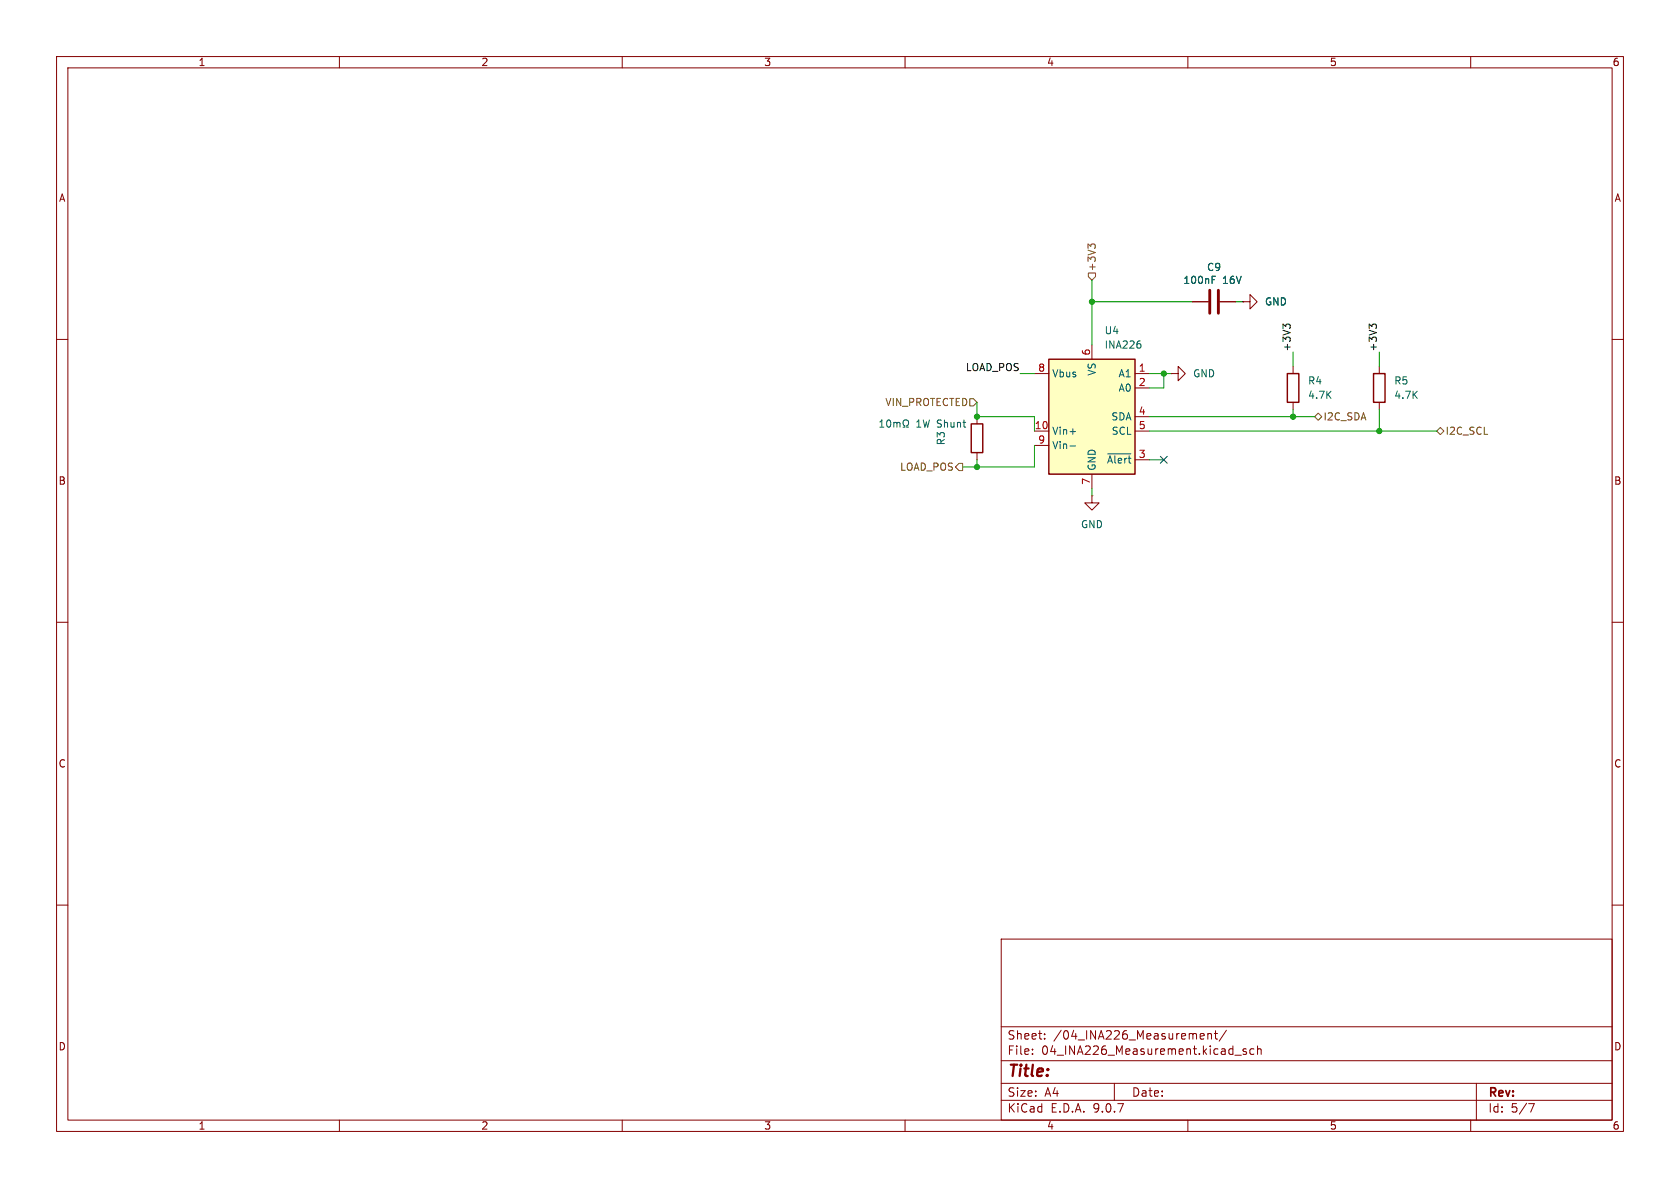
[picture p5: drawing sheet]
(kicad_sch
 (version 20250114)
 (generator "eeschema")
 (generator_version "9.0")
 (paper "A4")
 (lib_symbols
  (symbol "Device:C"
   (pin_numbers (hide yes))
   (pin_names
    (offset 0.254)) (exclude_from_sim no) (in_bom yes) (on_board yes)
   (property "Reference" "C" (at 0.635 2.54 0) (effects (font (size 1.27 1.27)) (justify left)))
   (property "Value" "C" (at 0.635 -2.54 0) (effects (font (size 1.27 1.27)) (justify left)))
   (property "Footprint" "" (at 0.9652 -3.81 0) (effects (font (size 1.27 1.27)) (hide yes)))
   (property "Datasheet" "~" (at 0 0 0) (effects (font (size 1.27 1.27)) (hide yes)))
   (property "Description" "Unpolarized capacitor" (at 0 0 0) (effects (font (size 1.27 1.27)) (hide yes)))
   (symbol "C_0_1"
    (polyline (pts (xy -2.032 0.762) (xy 2.032 0.762)) (stroke (width 0.508) (type default)) (fill (type none)))
    (polyline (pts (xy -2.032 -0.762) (xy 2.032 -0.762)) (stroke (width 0.508) (type default)) (fill (type none))))
   (symbol "C_1_1"
    (pin passive line (at 0 3.81 270) (length 2.794) (name "~" (effects (font (size 1.27 1.27)))) (number "1" (effects (font (size 1.27 1.27)))))
    (pin passive line (at 0 -3.81 90) (length 2.794) (name "~" (effects (font (size 1.27 1.27)))) (number "2" (effects (font (size 1.27 1.27))))))
   (embedded_fonts no))
  (symbol "Device:R"
   (pin_numbers (hide yes))
   (pin_names
    (offset 0)) (exclude_from_sim no) (in_bom yes) (on_board yes)
   (property "Reference" "R" (at 2.032 0 90) (effects (font (size 1.27 1.27))))
   (property "Value" "R" (at 0 0 90) (effects (font (size 1.27 1.27))))
   (property "Footprint" "" (at -1.778 0 90) (effects (font (size 1.27 1.27)) (hide yes)))
   (property "Datasheet" "~" (at 0 0 0) (effects (font (size 1.27 1.27)) (hide yes)))
   (property "Description" "Resistor" (at 0 0 0) (effects (font (size 1.27 1.27)) (hide yes)))
   (symbol "R_0_1"
    (rectangle (start -1.016 -2.54) (end 1.016 2.54) (stroke (width 0.254) (type default)) (fill (type none))))
   (symbol "R_1_1"
    (pin passive line (at 0 3.81 270) (length 1.27) (name "~" (effects (font (size 1.27 1.27)))) (number "1" (effects (font (size 1.27 1.27)))))
    (pin passive line (at 0 -3.81 90) (length 1.27) (name "~" (effects (font (size 1.27 1.27)))) (number "2" (effects (font (size 1.27 1.27))))))
   (embedded_fonts no))
  (symbol "Sensor_Energy:INA226" (exclude_from_sim no) (in_bom yes) (on_board yes)
   (property "Reference" "U" (at -6.35 11.43 0) (effects (font (size 1.27 1.27))))
   (property "Value" "INA226" (at 3.81 11.43 0) (effects (font (size 1.27 1.27))))
   (property "Footprint" "Package_SO:VSSOP-10_3x3mm_P0.5mm" (at 20.32 -11.43 0) (effects (font (size 1.27 1.27)) (hide yes)))
   (property "Datasheet" "http://www.ti.com/lit/ds/symlink/ina226.pdf" (at 8.89 -2.54 0) (effects (font (size 1.27 1.27)) (hide yes)))
   (property "Description" "High-Side or Low-Side Measurement, Bi-Directional Current and Power Monitor (0-36V) with I2C Compatible Interface, VSSOP-10" (at 0 0 0) (effects (font (size 1.27 1.27)) (hide yes)))
   (symbol "INA226_0_1"
    (rectangle (start 7.62 10.16) (end -7.62 -10.16) (stroke (width 0.254) (type default)) (fill (type background))))
   (symbol "INA226_1_1"
    (pin input line (at -10.16 7.62 0) (length 2.54) (name "Vbus" (effects (font (size 1.27 1.27)))) (number "8" (effects (font (size 1.27 1.27)))))
    (pin input line (at -10.16 -2.54 0) (length 2.54) (name "Vin+" (effects (font (size 1.27 1.27)))) (number "10" (effects (font (size 1.27 1.27)))))
    (pin input line (at -10.16 -5.08 0) (length 2.54) (name "Vin-" (effects (font (size 1.27 1.27)))) (number "9" (effects (font (size 1.27 1.27)))))
    (pin power_in line (at 0 12.7 270) (length 2.54) (name "VS" (effects (font (size 1.27 1.27)))) (number "6" (effects (font (size 1.27 1.27)))))
    (pin power_in line (at 0 -12.7 90) (length 2.54) (name "GND" (effects (font (size 1.27 1.27)))) (number "7" (effects (font (size 1.27 1.27)))))
    (pin input line (at 10.16 7.62 180) (length 2.54) (name "A1" (effects (font (size 1.27 1.27)))) (number "1" (effects (font (size 1.27 1.27)))))
    (pin input line (at 10.16 5.08 180) (length 2.54) (name "A0" (effects (font (size 1.27 1.27)))) (number "2" (effects (font (size 1.27 1.27)))))
    (pin bidirectional line (at 10.16 0 180) (length 2.54) (name "SDA" (effects (font (size 1.27 1.27)))) (number "4" (effects (font (size 1.27 1.27)))))
    (pin input line (at 10.16 -2.54 180) (length 2.54) (name "SCL" (effects (font (size 1.27 1.27)))) (number "5" (effects (font (size 1.27 1.27)))))
    (pin open_collector line (at 10.16 -7.62 180) (length 2.54) (name "~{Alert}" (effects (font (size 1.27 1.27)))) (number "3" (effects (font (size 1.27 1.27))))))
   (embedded_fonts no))
  (symbol "power:GND"
   (power)
   (pin_numbers (hide yes))
   (pin_names
    (offset 0) (hide yes)) (exclude_from_sim no) (in_bom yes) (on_board yes)
   (property "Reference" "#PWR" (at 0 -6.35 0) (effects (font (size 1.27 1.27)) (hide yes)))
   (property "Value" "GND" (at 0 -3.81 0) (effects (font (size 1.27 1.27))))
   (property "Footprint" "" (at 0 0 0) (effects (font (size 1.27 1.27)) (hide yes)))
   (property "Datasheet" "" (at 0 0 0) (effects (font (size 1.27 1.27)) (hide yes)))
   (property "Description" "Power symbol creates a global label with name \"GND\" , ground" (at 0 0 0) (effects (font (size 1.27 1.27)) (hide yes)))
   (symbol "GND_0_1"
    (polyline (pts (xy 0 0) (xy 0 -1.27) (xy 1.27 -1.27) (xy 0 -2.54) (xy -1.27 -1.27) (xy 0 -1.27)) (stroke (width 0) (type default)) (fill (type none))))
   (symbol "GND_1_1"
    (pin power_in line (at 0 0 270) (length 0) (name "~" (effects (font (size 1.27 1.27)))) (number "1" (effects (font (size 1.27 1.27))))))
   (embedded_fonts no)))
 (junction
  (at 172.72 82.55)
  (diameter 0)
  (color 0 0 0 0))
 (junction
  (at 205.74 66.04)
  (diameter 0)
  (color 0 0 0 0))
 (junction
  (at 193.04 53.34)
  (diameter 0)
  (color 0 0 0 0))
 (junction
  (at 172.72 73.66)
  (diameter 0)
  (color 0 0 0 0))
 (junction
  (at 228.6 73.66)
  (diameter 0)
  (color 0 0 0 0))
 (junction
  (at 243.84 76.2)
  (diameter 0)
  (color 0 0 0 0))
 (no_connect
  (at 205.74 81.28))
 (wire
  (pts (xy 243.84 62.23) (xy 243.84 64.77))
  (stroke (width 0) (type default)))
 (wire
  (pts (xy 172.72 71.12) (xy 172.72 73.66))
  (stroke (width 0) (type default)))
 (wire
  (pts (xy 182.88 73.66) (xy 182.88 76.2))
  (stroke (width 0) (type default)))
 (wire
  (pts (xy 193.04 53.34) (xy 193.04 60.96))
  (stroke (width 0) (type default)))
 (wire
  (pts (xy 203.2 76.2) (xy 243.84 76.2))
  (stroke (width 0) (type default)))
 (wire
  (pts (xy 203.2 73.66) (xy 228.6 73.66))
  (stroke (width 0) (type default)))
 (wire
  (pts (xy 218.44 53.34) (xy 219.71 53.34))
  (stroke (width 0) (type default)))
 (wire
  (pts (xy 180.34 66.04) (xy 182.88 66.04))
  (stroke (width 0) (type default)))
 (wire
  (pts (xy 170.18 82.55) (xy 172.72 82.55))
  (stroke (width 0) (type default)))
 (wire
  (pts (xy 205.74 66.04) (xy 207.01 66.04))
  (stroke (width 0) (type default)))
 (wire
  (pts (xy 205.74 68.58) (xy 205.74 66.04))
  (stroke (width 0) (type default)))
 (wire
  (pts (xy 172.72 73.66) (xy 182.88 73.66))
  (stroke (width 0) (type default)))
 (wire
  (pts (xy 243.84 72.39) (xy 243.84 76.2))
  (stroke (width 0) (type default)))
 (wire
  (pts (xy 228.6 73.66) (xy 232.41 73.66))
  (stroke (width 0) (type default)))
 (wire
  (pts (xy 193.04 49.53) (xy 193.04 53.34))
  (stroke (width 0) (type default)))
 (wire
  (pts (xy 228.6 72.39) (xy 228.6 73.66))
  (stroke (width 0) (type default)))
 (wire
  (pts (xy 228.6 62.23) (xy 228.6 64.77))
  (stroke (width 0) (type default)))
 (wire
  (pts (xy 193.04 53.34) (xy 210.82 53.34))
  (stroke (width 0) (type default)))
 (wire
  (pts (xy 172.72 82.55) (xy 182.88 82.55))
  (stroke (width 0) (type default)))
 (wire
  (pts (xy 203.2 66.04) (xy 205.74 66.04))
  (stroke (width 0) (type default)))
 (wire
  (pts (xy 203.2 68.58) (xy 205.74 68.58))
  (stroke (width 0) (type default)))
 (wire
  (pts (xy 203.2 81.28) (xy 205.74 81.28))
  (stroke (width 0) (type default)))
 (wire
  (pts (xy 193.04 86.36) (xy 193.04 87.63))
  (stroke (width 0) (type default)))
 (wire
  (pts (xy 243.84 76.2) (xy 254 76.2))
  (stroke (width 0) (type default)))
 (wire
  (pts (xy 182.88 82.55) (xy 182.88 78.74))
  (stroke (width 0) (type default)))
 (wire
  (pts (xy 172.72 81.28) (xy 172.72 82.55))
  (stroke (width 0) (type default)))
 (label "LOAD_POS"
  (at 180.34 66.04 180)
  (effects (font (size 1.27 1.27)) (justify right bottom)))
 (label "+3V3"
  (at 243.84 62.23 90)
  (effects (font (size 1.27 1.27)) (justify left bottom)))
 (label "+3V3"
  (at 228.6 62.23 90)
  (effects (font (size 1.27 1.27)) (justify left bottom)))
 (hierarchical_label "VIN_PROTECTED"
  (shape input)
  (at 172.72 71.12 180)
  (effects (font (size 1.27 1.27)) (justify right)))
 (hierarchical_label "I2C_SDA"
  (shape bidirectional)
  (at 232.41 73.66 0)
  (effects (font (size 1.27 1.27)) (justify left)))
 (hierarchical_label "I2C_SCL"
  (shape bidirectional)
  (at 254 76.2 0)
  (effects (font (size 1.27 1.27)) (justify left)))
 (hierarchical_label "+3V3"
  (shape input)
  (at 193.04 49.53 90)
  (effects (font (size 1.27 1.27)) (justify left)))
 (hierarchical_label "LOAD_POS"
  (shape output)
  (at 170.18 82.55 180)
  (effects (font (size 1.27 1.27)) (justify right)))
 (symbol
  (lib_id "power:GND")
  (at 219.71 53.34 90)
  (unit 1)
  (exclude_from_sim no)
  (in_bom yes)
  (on_board yes)
  (dnp no)
  (fields_autoplaced yes)
  (property "Reference" "#PWR016" (at 226.06 53.34 0) (effects (font (size 1.27 1.27)) (hide yes)))
  (property "Value" "GND" (at 223.52 53.3399 90) (effects (font (size 1.27 1.27)) (justify right)))
  (property "Footprint" "" (at 219.71 53.34 0) (effects (font (size 1.27 1.27)) (hide yes)))
  (property "Datasheet" "" (at 219.71 53.34 0) (effects (font (size 1.27 1.27)) (hide yes)))
  (property "Description" "Power symbol creates a global label with name \"GND\" , ground" (at 219.71 53.34 0) (effects (font (size 1.27 1.27)) (hide yes)))
  (pin "1"))
 (symbol
  (lib_id "Sensor_Energy:INA226")
  (at 193.04 73.66 0)
  (unit 1)
  (exclude_from_sim no)
  (in_bom yes)
  (on_board yes)
  (dnp no)
  (fields_autoplaced yes)
  (property "Reference" "U4" (at 195.1833 58.42 0) (effects (font (size 1.27 1.27)) (justify left)))
  (property "Value" "INA226" (at 195.1833 60.96 0) (effects (font (size 1.27 1.27)) (justify left)))
  (property "Footprint" "Package_SO:VSSOP-10_3x3mm_P0.5mm" (at 213.36 85.09 0) (effects (font (size 1.27 1.27)) (hide yes)))
  (property "Datasheet" "http://www.ti.com/lit/ds/symlink/ina226.pdf" (at 201.93 76.2 0) (effects (font (size 1.27 1.27)) (hide yes)))
  (property "Description" "High-Side or Low-Side Measurement, Bi-Directional Current and Power Monitor (0-36V) with I2C Compatible Interface, VSSOP-10" (at 193.04 73.66 0) (effects (font (size 1.27 1.27)) (hide yes)))
  (pin "6")
  (pin "3")
  (pin "8")
  (pin "10")
  (pin "9")
  (pin "1")
  (pin "7")
  (pin "2")
  (pin "4")
  (pin "5"))
 (symbol
  (lib_id "Device:R")
  (at 228.6 68.58 0)
  (unit 1)
  (exclude_from_sim no)
  (in_bom yes)
  (on_board yes)
  (dnp no)
  (fields_autoplaced yes)
  (property "Reference" "R4" (at 231.14 67.3099 0) (effects (font (size 1.27 1.27)) (justify left)))
  (property "Value" "4.7K" (at 231.14 69.8499 0) (effects (font (size 1.27 1.27)) (justify left)))
  (property "Footprint" "Resistor_SMD:R_0805_2012Metric" (at 226.822 68.58 90) (effects (font (size 1.27 1.27)) (hide yes)))
  (property "Datasheet" "~" (at 228.6 68.58 0) (effects (font (size 1.27 1.27)) (hide yes)))
  (property "Description" "Resistor" (at 228.6 68.58 0) (effects (font (size 1.27 1.27)) (hide yes)))
  (pin "1")
  (pin "2"))
 (symbol
  (lib_id "Device:C")
  (at 214.63 53.34 90)
  (unit 1)
  (exclude_from_sim no)
  (in_bom yes)
  (on_board yes)
  (dnp no)
  (property "Reference" "C9" (at 214.63 47.244 90) (effects (font (size 1.27 1.27))))
  (property "Value" "100nF 16V" (at 214.376 49.53 90) (effects (font (size 1.27 1.27))))
  (property "Footprint" "Capacitor_SMD:C_0805_2012Metric" (at 218.44 52.3748 0) (effects (font (size 1.27 1.27)) (hide yes)))
  (property "Datasheet" "~" (at 214.63 53.34 0) (effects (font (size 1.27 1.27)) (hide yes)))
  (property "Description" "Unpolarized capacitor" (at 214.63 53.34 0) (effects (font (size 1.27 1.27)) (hide yes)))
  (pin "1")
  (pin "2"))
 (symbol
  (lib_id "power:GND")
  (at 193.04 87.63 0)
  (unit 1)
  (exclude_from_sim no)
  (in_bom yes)
  (on_board yes)
  (dnp no)
  (fields_autoplaced yes)
  (property "Reference" "#PWR015" (at 193.04 93.98 0) (effects (font (size 1.27 1.27)) (hide yes)))
  (property "Value" "GND" (at 193.04 92.71 0) (effects (font (size 1.27 1.27))))
  (property "Footprint" "" (at 193.04 87.63 0) (effects (font (size 1.27 1.27)) (hide yes)))
  (property "Datasheet" "" (at 193.04 87.63 0) (effects (font (size 1.27 1.27)) (hide yes)))
  (property "Description" "Power symbol creates a global label with name \"GND\" , ground" (at 193.04 87.63 0) (effects (font (size 1.27 1.27)) (hide yes)))
  (pin "1"))
 (symbol
  (lib_id "Device:R")
  (at 243.84 68.58 0)
  (unit 1)
  (exclude_from_sim no)
  (in_bom yes)
  (on_board yes)
  (dnp no)
  (fields_autoplaced yes)
  (property "Reference" "R5" (at 246.38 67.3099 0) (effects (font (size 1.27 1.27)) (justify left)))
  (property "Value" "4.7K" (at 246.38 69.8499 0) (effects (font (size 1.27 1.27)) (justify left)))
  (property "Footprint" "Resistor_SMD:R_0805_2012Metric" (at 242.062 68.58 90) (effects (font (size 1.27 1.27)) (hide yes)))
  (property "Datasheet" "~" (at 243.84 68.58 0) (effects (font (size 1.27 1.27)) (hide yes)))
  (property "Description" "Resistor" (at 243.84 68.58 0) (effects (font (size 1.27 1.27)) (hide yes)))
  (pin "1")
  (pin "2"))
 (symbol
  (lib_id "power:GND")
  (at 207.01 66.04 90)
  (unit 1)
  (exclude_from_sim no)
  (in_bom yes)
  (on_board yes)
  (dnp no)
  (fields_autoplaced yes)
  (property "Reference" "#PWR017" (at 213.36 66.04 0) (effects (font (size 1.27 1.27)) (hide yes)))
  (property "Value" "GND" (at 210.82 66.0399 90) (effects (font (size 1.27 1.27)) (justify right)))
  (property "Footprint" "" (at 207.01 66.04 0) (effects (font (size 1.27 1.27)) (hide yes)))
  (property "Datasheet" "" (at 207.01 66.04 0) (effects (font (size 1.27 1.27)) (hide yes)))
  (property "Description" "Power symbol creates a global label with name \"GND\" , ground" (at 207.01 66.04 0) (effects (font (size 1.27 1.27)) (hide yes)))
  (pin "1"))
 (symbol
  (lib_id "Device:R")
  (at 172.72 77.47 180)
  (unit 1)
  (exclude_from_sim no)
  (in_bom yes)
  (on_board yes)
  (dnp no)
  (property "Reference" "R3" (at 166.37 77.47 90) (effects (font (size 1.27 1.27))))
  (property "Value" "10mΩ 1W Shunt" (at 163.068 74.93 0) (effects (font (size 1.27 1.27))))
  (property "Footprint" "Resistor_SMD:R_2512_6332Metric" (at 174.498 77.47 90) (effects (font (size 1.27 1.27)) (hide yes)))
  (property "Datasheet" "~" (at 172.72 77.47 0) (effects (font (size 1.27 1.27)) (hide yes)))
  (property "Description" "Resistor" (at 172.72 77.47 0) (effects (font (size 1.27 1.27)) (hide yes)))
  (pin "2")
  (pin "1")))
